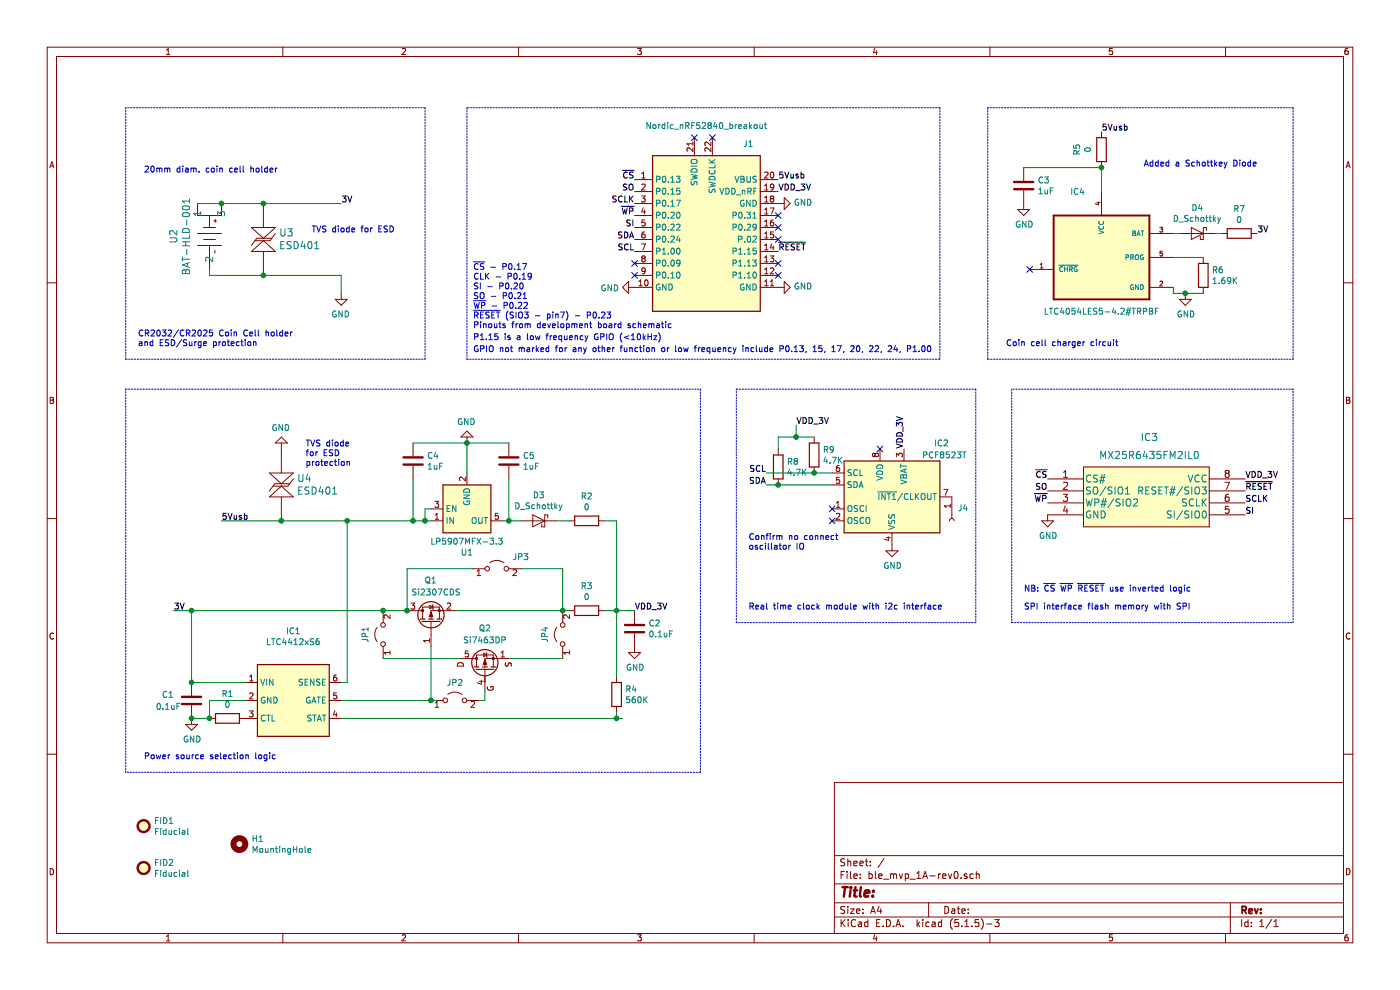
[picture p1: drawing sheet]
EESchema Schematic File Version 4
EELAYER 30 0
EELAYER END
$Descr A4 11693 8268
encoding utf-8
Sheet 1 1
Title ""
Date ""
Rev ""
Comp ""
Comment1 ""
Comment2 ""
Comment3 ""
Comment4 ""
$EndDescr
$Comp
L BAT-HLD-001:BAT-HLD-001 U2
U 1 1
P 1650 1700
F 0 "U2" H 1925 1903 60  0000 C CNN
F 1 "BAT-HLD-001" H 1925 1797 60  0000 C CNN
F 2 "0my_footprints:BAT-HLD-001" H 1934 1358 60  0001 C CNN
F 3 "https://linxtechnologies.com/wp/wp-content/uploads/catalog-battery-holders.pdf" H 1650 1700 60  0001 C CNN
F 4 "Linx Technologies Inc." H 0   0   50  0001 C CNN "MFR"
F 5 "BAT-HLD-001" H 0   0   50  0001 C CNN "MPN"
F 6 "BAT-HLD-001-ND" H 0   0   50  0001 C CNN "DPN"
F 7 "-" H 0   0   50  0001 C CNN "LCSCPN"
F 8 "-" H 0   0   50  0001 C CNN "SPR"
F 9 "-" H 0   0   50  0001 C CNN "SPN"
F 10 "-" H 0   0   50  0001 C CNN "SIM"
	1    1650 1700
	0    -1   1    0   
$EndComp
$Comp
L power:GND #PWR01
U 1 1
P 2850 2450
F 0 "#PWR01" H 2850 2200 50  0001 C CNN
F 1 "GND" H 2855 2277 50  0000 C CNN
F 2 "" H 2850 2450 50  0001 C CNN
F 3 "" H 2850 2450 50  0001 C CNN
	1    2850 2450
	-1   0    0    -1  
$EndComp
$Comp
L LTC4054LES5-4.2_TRPBF:LTC4054LES5-4.2#TRPBF IC4
U 1 1
P 9200 2100
F 0 "IC4" H 9000 2600 50  0000 C CNN
F 1 "LTC4054LES5-4.2#TRPBF" H 9200 1600 50  0000 C CNN
F 2 "0my_footprints:LTC4054LES5-4.2_TRPBF" H 9200 2100 50  0001 L BNN
F 3 "http://www.linear.com/docs/2068" H 9200 2100 50  0001 L BNN
F 4 "Linear Technology" H 9200 2100 50  0001 L BNN "Field4"
F 5 "Linear Technology/Analog Devices" H -200 -100 50  0001 C CNN "MFR"
F 6 "LTC4054LES5-4.2#TRPBF" H -200 -100 50  0001 C CNN "MPN"
F 7 "LTC4054LES5-4.2#TRPBFCT-ND" H -200 -100 50  0001 C CNN "DPN"
F 8 "-" H -200 -100 50  0001 C CNN "LCSCPN"
F 9 "-" H -200 -100 50  0001 C CNN "SPR"
F 10 "-" H -200 -100 50  0001 C CNN "SPN"
F 11 "-" H -200 -100 50  0001 C CNN "SIM"
	1    9200 2100
	1    0    0    -1  
$EndComp
$Comp
L Mechanical:Fiducial FID1
U 1 1
P 1200 6900
F 0 "FID1" H 1285 6946 50  0000 L CNN
F 1 "Fiducial" H 1285 6855 50  0000 L CNN
F 2 "Fiducial:Fiducial_0.5mm_Mask1mm" H 1200 6900 50  0001 C CNN
F 3 "~" H 1200 6900 50  0001 C CNN
F 4 "-" H 0   -100 50  0001 C CNN "MFR"
F 5 "-" H 0   -100 50  0001 C CNN "MPN"
F 6 "-" H 0   -100 50  0001 C CNN "DPN"
F 7 "-" H 0   -100 50  0001 C CNN "LCSCPN"
F 8 "-" H 0   -100 50  0001 C CNN "SPR"
F 9 "-" H 0   -100 50  0001 C CNN "SPN"
F 10 "-" H 0   -100 50  0001 C CNN "SIM"
	1    1200 6900
	1    0    0    -1  
$EndComp
$Comp
L Mechanical:Fiducial FID2
U 1 1
P 1200 7250
F 0 "FID2" H 1285 7296 50  0000 L CNN
F 1 "Fiducial" H 1285 7205 50  0000 L CNN
F 2 "Fiducial:Fiducial_0.5mm_Mask1mm" H 1200 7250 50  0001 C CNN
F 3 "~" H 1200 7250 50  0001 C CNN
F 4 "-" H 0   0   50  0001 C CNN "MFR"
F 5 "-" H 0   0   50  0001 C CNN "MPN"
F 6 "-" H 0   0   50  0001 C CNN "DPN"
F 7 "-" H 0   0   50  0001 C CNN "LCSCPN"
F 8 "-" H 0   0   50  0001 C CNN "SPR"
F 9 "-" H 0   0   50  0001 C CNN "SPN"
F 10 "-" H 0   0   50  0001 C CNN "SIM"
	1    1200 7250
	1    0    0    -1  
$EndComp
$Comp
L Device:C C3
U 1 1
P 8550 1550
F 0 "C3" H 8665 1596 50  0000 L CNN
F 1 "1uF" H 8665 1505 50  0000 L CNN
F 2 "Capacitor_SMD:C_0603_1608Metric_Pad1.05x0.95mm_HandSolder" H 8588 1400 50  0001 C CNN
F 3 "http://www.samsungsem.com/kr/support/product-search/mlcc/CL10A105KO5LNNC.jsp" H 8550 1550 50  0001 C CNN
F 4 "Samsung" H -200 -100 50  0001 C CNN "MFR"
F 5 "CL10A105KO5LNNC" H -200 -100 50  0001 C CNN "MPN"
F 6 "1276-1862-1-ND" H -200 -100 50  0001 C CNN "DPN"
F 7 "-" H -200 -100 50  0001 C CNN "LCSCPN"
F 8 "-" H -200 -100 50  0001 C CNN "SPR"
F 9 "-" H -200 -100 50  0001 C CNN "SPN"
F 10 "-" H -200 -100 50  0001 C CNN "SIM"
	1    8550 1550
	1    0    0    -1  
$EndComp
$Comp
L power:GND #PWR05
U 1 1
P 8550 1700
F 0 "#PWR05" H 8550 1450 50  0001 C CNN
F 1 "GND" H 8555 1527 50  0000 C CNN
F 2 "" H 8550 1700 50  0001 C CNN
F 3 "" H 8550 1700 50  0001 C CNN
	1    8550 1700
	1    0    0    -1  
$EndComp
$Comp
L Device:R R6
U 1 1
P 10050 2300
F 0 "R6" H 10120 2346 50  0000 L CNN
F 1 "1.69K" H 10120 2255 50  0000 L CNN
F 2 "Resistor_SMD:R_0603_1608Metric_Pad1.05x0.95mm_HandSolder" V 9980 2300 50  0001 C CNN
F 3 "~" H 10050 2300 50  0001 C CNN
F 4 "Yageo" H -200 -100 50  0001 C CNN "MFR"
F 5 "RC0201FR-071K69L" H -200 -100 50  0001 C CNN "MPN"
F 6 "YAG2487CT-ND" H -200 -100 50  0001 C CNN "DPN"
F 7 "-" H -200 -100 50  0001 C CNN "LCSCPN"
F 8 "-" H -200 -100 50  0001 C CNN "SPR"
F 9 "-" H -200 -100 50  0001 C CNN "SPN"
F 10 "-" H -200 -100 50  0001 C CNN "SIM"
	1    10050 2300
	1    0    0    -1  
$EndComp
$Comp
L Device:R R7
U 1 1
P 10350 1950
F 0 "R7" V 10143 1950 50  0000 C CNN
F 1 "0" V 10234 1950 50  0000 C CNN
F 2 "Resistor_SMD:R_0603_1608Metric_Pad1.05x0.95mm_HandSolder" V 10280 1950 50  0001 C CNN
F 3 "https://www.yageo.com/upload/media/product/productsearch/datasheet/rchip/PYu-RC_Group_51_RoHS_L_10.pdf" H 10350 1950 50  0001 C CNN
F 4 "RC0603JR-070RL" V 10350 1950 50  0001 C CNN "MPN"
F 5 "Yageo" V 10350 1950 50  0001 C CNN "MFR"
F 6 "311-0.0GRCT-ND" V 10350 1950 50  0001 C CNN "DPN"
F 7 "-" H -50 -100 50  0001 C CNN "LCSCPN"
F 8 "-" H -50 -100 50  0001 C CNN "SPR"
F 9 "-" H -50 -100 50  0001 C CNN "SPN"
F 10 "-" H -50 -100 50  0001 C CNN "SIM"
	1    10350 1950
	0    1    1    0   
$EndComp
$Comp
L Device:R R5
U 1 1
P 9200 1250
F 0 "R5" V 8993 1250 50  0000 C CNN
F 1 "0" V 9084 1250 50  0000 C CNN
F 2 "Resistor_SMD:R_0603_1608Metric_Pad1.05x0.95mm_HandSolder" V 9130 1250 50  0001 C CNN
F 3 "https://www.yageo.com/upload/media/product/productsearch/datasheet/rchip/PYu-RC_Group_51_RoHS_L_10.pdf" H 9200 1250 50  0001 C CNN
F 4 "RC0603JR-070RL" V 9200 1250 50  0001 C CNN "MPN"
F 5 "Yageo" V 9200 1250 50  0001 C CNN "MFR"
F 6 "311-0.0GRCT-ND" V 9200 1250 50  0001 C CNN "DPN"
F 7 "-" H -200 -100 50  0001 C CNN "LCSCPN"
F 8 "-" H -200 -100 50  0001 C CNN "SPR"
F 9 "-" H -200 -100 50  0001 C CNN "SPN"
F 10 "-" H -200 -100 50  0001 C CNN "SIM"
	1    9200 1250
	1    0    0    -1  
$EndComp
$Comp
L power:GND #PWR06
U 1 1
P 9900 2450
F 0 "#PWR06" H 9900 2200 50  0001 C CNN
F 1 "GND" H 9905 2277 50  0000 C CNN
F 2 "" H 9900 2450 50  0001 C CNN
F 3 "" H 9900 2450 50  0001 C CNN
	1    9900 2450
	1    0    0    -1  
$EndComp
$Comp
L power:GND #PWR09
U 1 1
P 6500 1700
F 0 "#PWR09" H 6500 1450 50  0001 C CNN
F 1 "GND" V 6505 1572 50  0000 R CNN
F 2 "" H 6500 1700 50  0001 C CNN
F 3 "" H 6500 1700 50  0001 C CNN
	1    6500 1700
	0    -1   -1   0   
$EndComp
$Comp
L power:GND #PWR010
U 1 1
P 6500 2400
F 0 "#PWR010" H 6500 2150 50  0001 C CNN
F 1 "GND" V 6505 2272 50  0000 R CNN
F 2 "" H 6500 2400 50  0001 C CNN
F 3 "" H 6500 2400 50  0001 C CNN
	1    6500 2400
	0    -1   -1   0   
$EndComp
$Comp
L power:GND #PWR08
U 1 1
P 5300 2400
F 0 "#PWR08" H 5300 2150 50  0001 C CNN
F 1 "GND" V 5305 2272 50  0000 R CNN
F 2 "" H 5300 2400 50  0001 C CNN
F 3 "" H 5300 2400 50  0001 C CNN
	1    5300 2400
	0    1    1    0   
$EndComp
$Comp
L power:GND #PWR011
U 1 1
P 8750 4300
F 0 "#PWR011" H 8750 4050 50  0001 C CNN
F 1 "GND" H 8755 4127 50  0000 C CNN
F 2 "" H 8750 4300 50  0001 C CNN
F 3 "" H 8750 4300 50  0001 C CNN
	1    8750 4300
	1    0    0    -1  
$EndComp
$Comp
L Timer_RTC:PCF8523T IC2
U 1 1
P 7450 4150
F 0 "IC2" H 7800 4600 50  0000 L CNN
F 1 "PCF8523T" H 7700 4500 50  0000 L CNN
F 2 "Package_SO:SOIC-8_3.9x4.9mm_P1.27mm" H 8250 3800 50  0001 C CNN
F 3 "https://www.nxp.com/docs/en/data-sheet/PCF8523.pdf" H 7450 4150 50  0001 C CNN
F 4 "NXP USA Inc." H 300 50  50  0001 C CNN "MFR"
F 5 "PCF8523T/1,118" H 300 50  50  0001 C CNN "MPN"
F 6 "568-5306-1-ND" H 300 50  50  0001 C CNN "DPN"
F 7 "-" H 300 50  50  0001 C CNN "LCSCPN"
F 8 "-" H 300 50  50  0001 C CNN "SPR"
F 9 "-" H 300 50  50  0001 C CNN "SPN"
F 10 "-" H 300 50  50  0001 C CNN "SIM"
	1    7450 4150
	1    0    0    -1  
$EndComp
$Comp
L CR2025_Nordic-rescue:MX25R6435FM2IL0-mx25R6435FM2IL IC3
U 1 1
P 8750 4000
F 0 "IC3" H 9600 4350 60  0000 C CNN
F 1 "MX25R6435FM2IL0" H 9600 4200 60  0000 C CNN
F 2 "0my_footprints:MX25R6435FM2IL0" H 10050 4240 60  0001 C CNN
F 3 "http://www.macronix.com/Lists/Datasheet/Attachments/7428/MX25R6435F,%20Wide%20Range,%2064Mb,%20v1.4.pdf" H 8750 4000 60  0001 C CNN
F 4 "Macronix" H 0   0   50  0001 C CNN "MFR"
F 5 "MX25R6435FM2IL0" H 0   0   50  0001 C CNN "MPN"
F 6 "1092-1200-ND" H 0   0   50  0001 C CNN "DPN"
F 7 "-" H 0   0   50  0001 C CNN "LCSCPN"
F 8 "-" H 0   0   50  0001 C CNN "SPR"
F 9 "-" H 0   0   50  0001 C CNN "SPN"
F 10 "-" H 0   0   50  0001 C CNN "SIM"
	1    8750 4000
	1    0    0    -1  
$EndComp
$Comp
L power:GND #PWR0101
U 1 1
P 7450 4550
F 0 "#PWR0101" H 7450 4300 50  0001 C CNN
F 1 "GND" H 7455 4377 50  0000 C CNN
F 2 "" H 7450 4550 50  0001 C CNN
F 3 "" H 7450 4550 50  0001 C CNN
	1    7450 4550
	1    0    0    -1  
$EndComp
$Comp
L Device:R R9
U 1 1
P 6800 3800
F 0 "R9" H 6870 3846 50  0000 L CNN
F 1 "4.7K" H 6870 3755 50  0000 L CNN
F 2 "Resistor_SMD:R_0603_1608Metric_Pad1.05x0.95mm_HandSolder" V 6730 3800 50  0001 C CNN
F 3 "https://www.yageo.com/upload/media/product/productsearch/datasheet/rchip/PYu-RC_Group_51_RoHS_L_10.pdf" H 6800 3800 50  0001 C CNN
F 4 "Yageo" H 350 50  50  0001 C CNN "MFR"
F 5 "RC0603FR-074K7L" H 350 50  50  0001 C CNN "MPN"
F 6 "311-4.70KHRCT-ND" H 350 50  50  0001 C CNN "DPN"
F 7 "-" H 350 50  50  0001 C CNN "LCSCPN"
F 8 "-" H 350 50  50  0001 C CNN "SPR"
F 9 "-" H 350 50  50  0001 C CNN "SPN"
F 10 "-" H 350 50  50  0001 C CNN "SIM"
	1    6800 3800
	1    0    0    -1  
$EndComp
$Comp
L Device:R R8
U 1 1
P 6500 3900
F 0 "R8" H 6570 3946 50  0000 L CNN
F 1 "4.7K" H 6570 3855 50  0000 L CNN
F 2 "Resistor_SMD:R_0603_1608Metric_Pad1.05x0.95mm_HandSolder" V 6430 3900 50  0001 C CNN
F 3 "https://www.yageo.com/upload/media/product/productsearch/datasheet/rchip/PYu-RC_Group_51_RoHS_L_10.pdf" H 6500 3900 50  0001 C CNN
F 4 "Yageo" H 50  150 50  0001 C CNN "MFR"
F 5 "RC0603FR-074K7L" H 50  150 50  0001 C CNN "MPN"
F 6 "311-4.70KHRCT-ND" H 50  150 50  0001 C CNN "DPN"
F 7 "-" H 50  150 50  0001 C CNN "LCSCPN"
F 8 "-" H 50  150 50  0001 C CNN "SPR"
F 9 "-" H 50  150 50  0001 C CNN "SPN"
F 10 "-" H 50  150 50  0001 C CNN "SIM"
	1    6500 3900
	1    0    0    -1  
$EndComp
$Comp
L Mechanical:MountingHole H1
U 1 1
P 2000 7050
F 0 "H1" H 2100 7096 50  0000 L CNN
F 1 "MountingHole" H 2100 7005 50  0000 L CNN
F 2 "MountingHole:MountingHole_2.2mm_M2_Pad" H 2000 7050 50  0001 C CNN
F 3 "~" H 2000 7050 50  0001 C CNN
F 4 "-" H 0   0   50  0001 C CNN "MFR"
F 5 "-" H 0   0   50  0001 C CNN "MPN"
F 6 "-" H 0   0   50  0001 C CNN "DPN"
F 7 "-" H 0   0   50  0001 C CNN "LCSCPN"
F 8 "-" H 0   0   50  0001 C CNN "SPR"
F 9 "-" H 0   0   50  0001 C CNN "SPN"
F 10 "-" H 0   0   50  0001 C CNN "SIM"
	1    2000 7050
	1    0    0    -1  
$EndComp
$Comp
L CR2025_Nordic-rescue:LTC4412xS6-ltc4412xs6 IC1
U 1 1
P 2450 5850
F 0 "IC1" H 2450 6431 50  0000 C CNN
F 1 "LTC4412xS6" H 2450 6340 50  0000 C CNN
F 2 "Package_TO_SOT_SMD:TSOT-23-6" H 3100 5500 50  0001 C CNN
F 3 "https://www.analog.com/media/en/technical-documentation/data-sheets/4412fb.pdf" H 4550 5650 50  0001 C CNN
F 4 "Linear Technology/Analog Devices" H -2950 3350 50  0001 C CNN "MFR"
F 5 "LTC4412ES6#TRPBF" H -2950 3350 50  0001 C CNN "MPN"
F 6 "LTC4412ES6#TRPBFCT-ND" H -2950 3350 50  0001 C CNN "DPN"
F 7 "-" H -2950 3350 50  0001 C CNN "LCSCPN"
F 8 "-" H -2950 3350 50  0001 C CNN "SPR"
F 9 "-" H -2950 3350 50  0001 C CNN "SPN"
F 10 "-" H -2950 3350 50  0001 C CNN "SIM"
	1    2450 5850
	1    0    0    -1  
$EndComp
$Comp
L Device:C C1
U 1 1
P 1600 5850
F 0 "C1" H 1350 5900 50  0000 L CNN
F 1 "0.1uF" H 1300 5800 50  0000 L CNN
F 2 "Capacitor_SMD:C_0603_1608Metric_Pad1.05x0.95mm_HandSolder" H 1638 5700 50  0001 C CNN
F 3 "~" H 1600 5850 50  0001 C CNN
F 4 "Yageo" H -3000 3350 50  0001 C CNN "MFR"
F 5 "CC0603KRX7R9BB104" H -3000 3350 50  0001 C CNN "MPN"
F 6 "311-1344-2-ND" H -3000 3350 50  0001 C CNN "DPN"
F 7 "-" H -3000 3350 50  0001 C CNN "LCSCPN"
F 8 "-" H -3000 3350 50  0001 C CNN "SPR"
F 9 "-" H -3000 3350 50  0001 C CNN "SPN"
F 10 "-" H -3000 3350 50  0001 C CNN "SIM"
	1    1600 5850
	1    0    0    -1  
$EndComp
$Comp
L power:GND #PWR03
U 1 1
P 1600 6000
F 0 "#PWR03" H 1600 5750 50  0001 C CNN
F 1 "GND" H 1605 5827 50  0000 C CNN
F 2 "" H 1600 6000 50  0001 C CNN
F 3 "" H 1600 6000 50  0001 C CNN
	1    1600 6000
	1    0    0    -1  
$EndComp
$Comp
L Device:R R1
U 1 1
P 1900 6000
F 0 "R1" V 1693 6000 50  0000 C CNN
F 1 "0" V 1784 6000 50  0000 C CNN
F 2 "Resistor_SMD:R_0603_1608Metric_Pad1.05x0.95mm_HandSolder" V 1830 6000 50  0001 C CNN
F 3 "https://www.yageo.com/upload/media/product/productsearch/datasheet/rchip/PYu-RC_Group_51_RoHS_L_10.pdf" H 1900 6000 50  0001 C CNN
F 4 "RC0603JR-070RL" V 1900 6000 50  0001 C CNN "MPN"
F 5 "Yageo" V 1900 6000 50  0001 C CNN "MFR"
F 6 "311-0.0GRCT-ND" V 1900 6000 50  0001 C CNN "DPN"
F 7 "-" H -2900 3350 50  0001 C CNN "LCSCPN"
F 8 "-" H -2900 3350 50  0001 C CNN "SPR"
F 9 "-" H -2900 3350 50  0001 C CNN "SPN"
F 10 "-" H -2900 3350 50  0001 C CNN "SIM"
	1    1900 6000
	0    1    1    0   
$EndComp
$Comp
L Device:C C2
U 1 1
P 5300 5250
F 0 "C2" H 5415 5296 50  0000 L CNN
F 1 "0.1uF" H 5415 5205 50  0000 L CNN
F 2 "Capacitor_SMD:C_0603_1608Metric_Pad1.05x0.95mm_HandSolder" H 5338 5100 50  0001 C CNN
F 3 "~" H 5300 5250 50  0001 C CNN
F 4 "Yageo" H -1700 3350 50  0001 C CNN "MFR"
F 5 "CC0603KRX7R9BB104" H -1700 3350 50  0001 C CNN "MPN"
F 6 "311-1344-2-ND" H -1700 3350 50  0001 C CNN "DPN"
F 7 "-" H -1700 3350 50  0001 C CNN "LCSCPN"
F 8 "-" H -1700 3350 50  0001 C CNN "SPR"
F 9 "-" H -1700 3350 50  0001 C CNN "SPN"
F 10 "-" H -1700 3350 50  0001 C CNN "SIM"
	1    5300 5250
	1    0    0    -1  
$EndComp
$Comp
L power:GND #PWR04
U 1 1
P 5300 5400
F 0 "#PWR04" H 5300 5150 50  0001 C CNN
F 1 "GND" H 5305 5227 50  0000 C CNN
F 2 "" H 5300 5400 50  0001 C CNN
F 3 "" H 5300 5400 50  0001 C CNN
	1    5300 5400
	1    0    0    -1  
$EndComp
$Comp
L Device:R R4
U 1 1
P 5150 5800
F 0 "R4" H 5220 5846 50  0000 L CNN
F 1 "560K" H 5220 5755 50  0000 L CNN
F 2 "Resistor_SMD:R_0603_1608Metric_Pad1.05x0.95mm_HandSolder" V 5080 5800 50  0001 C CNN
F 3 "~" H 5150 5800 50  0001 C CNN
F 4 "Yageo" H -1700 3350 50  0001 C CNN "MFR"
F 5 "RC0201FR-07560KL" H -1700 3350 50  0001 C CNN "MPN"
F 6 "RC0201FR-071K69L" H -1700 3350 50  0001 C CNN "DPN"
F 7 "-" H -1700 3350 50  0001 C CNN "LCSCPN"
F 8 "-" H -1700 3350 50  0001 C CNN "SPR"
F 9 "-" H -1700 3350 50  0001 C CNN "SPN"
F 10 "-" H -1700 3350 50  0001 C CNN "SIM"
	1    5150 5800
	1    0    0    -1  
$EndComp
$Comp
L Device:R R3
U 1 1
P 4900 5100
F 0 "R3" V 4693 5100 50  0000 C CNN
F 1 "0" V 4784 5100 50  0000 C CNN
F 2 "Resistor_SMD:R_0603_1608Metric_Pad1.05x0.95mm_HandSolder" V 4830 5100 50  0001 C CNN
F 3 "https://www.yageo.com/upload/media/product/productsearch/datasheet/rchip/PYu-RC_Group_51_RoHS_L_10.pdf" H 4900 5100 50  0001 C CNN
F 4 "RC0603JR-070RL" V 4900 5100 50  0001 C CNN "MPN"
F 5 "Yageo" V 4900 5100 50  0001 C CNN "MFR"
F 6 "311-0.0GRCT-ND" V 4900 5100 50  0001 C CNN "DPN"
F 7 "-" H -1700 3350 50  0001 C CNN "LCSCPN"
F 8 "-" H -1700 3350 50  0001 C CNN "SPR"
F 9 "-" H -1700 3350 50  0001 C CNN "SPN"
F 10 "-" H -1700 3350 50  0001 C CNN "SIM"
	1    4900 5100
	0    1    1    0   
$EndComp
$Comp
L Device:D_Schottky D3
U 1 1
P 4500 4350
F 0 "D3" H 4500 4566 50  0000 C CNN
F 1 "D_Schottky" H 4500 4475 50  0000 C CNN
F 2 "Diode_SMD:D_SOD-123F" H 4500 4350 50  0001 C CNN
F 3 "https://www.mccsemi.com/pdf/Products/SL14PL-SL110PL(SOD-123FL)-B.pdf" H 4500 4350 50  0001 C CNN
F 4 "SL14PL-TP" H 4500 4350 50  0001 C CNN "MPN"
F 5 "Micro Commercial Co" H 4500 4350 50  0001 C CNN "MFR"
F 6 "SL14PL-TPMSCT-ND" H -1650 3100 50  0001 C CNN "DPN"
F 7 "-" H -1650 3100 50  0001 C CNN "LCSCPN"
F 8 "-" H -1650 3100 50  0001 C CNN "SPR"
F 9 "-" H -1650 3100 50  0001 C CNN "SPN"
F 10 "-" H -1650 3100 50  0001 C CNN "SIM"
	1    4500 4350
	-1   0    0    -1  
$EndComp
$Comp
L Device:R R2
U 1 1
P 4900 4350
F 0 "R2" V 4693 4350 50  0000 C CNN
F 1 "0" V 4784 4350 50  0000 C CNN
F 2 "Resistor_SMD:R_0603_1608Metric_Pad1.05x0.95mm_HandSolder" V 4830 4350 50  0001 C CNN
F 3 "https://www.yageo.com/upload/media/product/productsearch/datasheet/rchip/PYu-RC_Group_51_RoHS_L_10.pdf" H 4900 4350 50  0001 C CNN
F 4 "RC0603JR-070RL" V 4900 4350 50  0001 C CNN "MPN"
F 5 "Yageo" V 4900 4350 50  0001 C CNN "MFR"
F 6 "311-0.0GRCT-ND" V 4900 4350 50  0001 C CNN "DPN"
F 7 "-" H -1700 3100 50  0001 C CNN "LCSCPN"
F 8 "-" H -1700 3100 50  0001 C CNN "SPR"
F 9 "-" H -1700 3100 50  0001 C CNN "SPN"
F 10 "-" H -1700 3100 50  0001 C CNN "SIM"
	1    4900 4350
	0    1    1    0   
$EndComp
$Comp
L Regulator_Linear:LP5907MFX-3.3 U1
U 1 1
P 3900 4250
F 0 "U1" H 3900 4617 50  0000 C CNN
F 1 "LP5907MFX-3.3" H 3900 4526 50  0000 C CNN
F 2 "Package_TO_SOT_SMD:SOT-23-5" H 3900 4600 50  0001 C CNN
F 3 "http://www.ti.com/lit/ds/symlink/lp5907.pdf" H 3900 4750 50  0001 C CNN
F 4 "Texas Instruments" H 50  -100 50  0001 C CNN "MFR"
F 5 "LP5907MFX-3.3" H 50  -100 50  0001 C CNN "MPN"
F 6 "296-38557-1-ND" H 50  -100 50  0001 C CNN "DPN"
F 7 "-" H 50  -100 50  0001 C CNN "LCSCPN"
F 8 "LCSC" H 50  -100 50  0001 C CNN "SPR"
F 9 "C143028" H 50  -100 50  0001 C CNN "SPN"
F 10 "-" H 50  -100 50  0001 C CNN "SIM"
	1    3900 4250
	1    0    0    1   
$EndComp
$Comp
L power:GND #PWR07
U 1 1
P 3900 3700
F 0 "#PWR07" H 3900 3450 50  0001 C CNN
F 1 "GND" H 3905 3527 50  0000 C CNN
F 2 "" H 3900 3700 50  0001 C CNN
F 3 "" H 3900 3700 50  0001 C CNN
	1    3900 3700
	-1   0    0    1   
$EndComp
$Comp
L Device:C C4
U 1 1
P 3450 3850
F 0 "C4" H 3565 3896 50  0000 L CNN
F 1 "1uF" H 3565 3805 50  0000 L CNN
F 2 "Capacitor_SMD:C_0603_1608Metric_Pad1.05x0.95mm_HandSolder" H 3488 3700 50  0001 C CNN
F 3 "http://www.samsungsem.com/kr/support/product-search/mlcc/CL10A105KO5LNNC.jsp" H 3450 3850 50  0001 C CNN
F 4 "Samsung" H -5300 2200 50  0001 C CNN "MFR"
F 5 "CL10A105KO5LNNC" H -5300 2200 50  0001 C CNN "MPN"
F 6 "1276-1862-1-ND" H -5300 2200 50  0001 C CNN "DPN"
F 7 "-" H -5300 2200 50  0001 C CNN "LCSCPN"
F 8 "-" H -5300 2200 50  0001 C CNN "SPR"
F 9 "-" H -5300 2200 50  0001 C CNN "SPN"
F 10 "-" H -5300 2200 50  0001 C CNN "SIM"
	1    3450 3850
	1    0    0    -1  
$EndComp
$Comp
L Device:C C5
U 1 1
P 4250 3850
F 0 "C5" H 4365 3896 50  0000 L CNN
F 1 "1uF" H 4365 3805 50  0000 L CNN
F 2 "Capacitor_SMD:C_0603_1608Metric_Pad1.05x0.95mm_HandSolder" H 4288 3700 50  0001 C CNN
F 3 "http://www.samsungsem.com/kr/support/product-search/mlcc/CL10A105KO5LNNC.jsp" H 4250 3850 50  0001 C CNN
F 4 "Samsung" H -4500 2200 50  0001 C CNN "MFR"
F 5 "CL10A105KO5LNNC" H -4500 2200 50  0001 C CNN "MPN"
F 6 "1276-1862-1-ND" H -4500 2200 50  0001 C CNN "DPN"
F 7 "-" H -4500 2200 50  0001 C CNN "LCSCPN"
F 8 "-" H -4500 2200 50  0001 C CNN "SPR"
F 9 "-" H -4500 2200 50  0001 C CNN "SPN"
F 10 "-" H -4500 2200 50  0001 C CNN "SIM"
	1    4250 3850
	1    0    0    -1  
$EndComp
$Comp
L CR2025_Nordic-rescue:Nordic_nRF52840_breakout-nordic_nrf52840_breakout J1
U 1 1
P 5900 1950
F 0 "J1" H 6250 2700 50  0000 C CNN
F 1 "Nordic_nRF52840_breakout" H 5900 2850 50  0000 C CNN
F 2 "0my_footprints:Nordic_nRF52840_FeatherHeader" H 5900 2700 50  0001 C CNN
F 3 "https://infocenter.nordicsemi.com/index.jsp?topic=%2Fps_nrf52840%2Fpin.html&cp=3_0_0_6_0_0&anchor=aqfn73" H 6200 2650 50  0001 C CNN
F 4 "Nordic Semiconductor ASA" H 0   0   50  0001 C CNN "MFR"
F 5 "NRF52840-DONGLE" H 0   0   50  0001 C CNN "MPN"
F 6 "1490-1073-ND" H 0   0   50  0001 C CNN "DPN"
F 7 "-" H 0   0   50  0001 C CNN "LCSCPN"
F 8 "-" H 0   0   50  0001 C CNN "SPR"
F 9 "-" H 0   0   50  0001 C CNN "SPN"
F 10 "-" H 0   0   50  0001 C CNN "SIM"
	1    5900 1950
	1    0    0    -1  
$EndComp
$Comp
L Device:D_Schottky D4
U 1 1
P 10000 1950
F 0 "D4" H 10000 2166 50  0000 C CNN
F 1 "D_Schottky" H 10000 2075 50  0000 C CNN
F 2 "Diode_SMD:D_SOD-123F" H 10000 1950 50  0001 C CNN
F 3 "https://www.mccsemi.com/pdf/Products/SL14PL-SL110PL(SOD-123FL)-B.pdf" H 10000 1950 50  0001 C CNN
F 4 "SL14PL-TP" H 10000 1950 50  0001 C CNN "MPN"
F 5 "Micro Commercial Co" H 10000 1950 50  0001 C CNN "MFR"
F 6 "SL14PL-TPMSCT-ND" H 3850 700 50  0001 C CNN "DPN"
F 7 "-" H 3850 700 50  0001 C CNN "LCSCPN"
F 8 "-" H 3850 700 50  0001 C CNN "SPR"
F 9 "-" H 3850 700 50  0001 C CNN "SPN"
F 10 "-" H 3850 700 50  0001 C CNN "SIM"
	1    10000 1950
	-1   0    0    -1  
$EndComp
$Comp
L Jumper:Jumper_2_Open JP3
U 1 1
P 4150 4750
F 0 "JP3" H 4350 4850 50  0000 C CNN
F 1 "Jumper_2_Open" H 4150 4894 50  0001 C CNN
F 2 "Jumper:SolderJumper-2_P1.3mm_Open_RoundedPad1.0x1.5mm" H 4150 4750 50  0001 C CNN
F 3 "~" H 4150 4750 50  0001 C CNN
F 4 "-" H -2550 2650 50  0001 C CNN "MFR"
F 5 "-" H -2550 2650 50  0001 C CNN "MPN"
F 6 "-" H -2550 2650 50  0001 C CNN "DPN"
F 7 "-" H -2550 2650 50  0001 C CNN "LCSCPN"
F 8 "-" H -2550 2650 50  0001 C CNN "SPR"
F 9 "-" H -2550 2650 50  0001 C CNN "SPN"
F 10 "-" H -2550 2650 50  0001 C CNN "SIM"
	1    4150 4750
	1    0    0    -1  
$EndComp
$Comp
L Connector:Conn_01x01_Female J4
U 1 1
P 7950 4350
F 0 "J4" V 7842 4398 50  0000 L CNN
F 1 "Conn_01x01_Female" H 7978 4285 50  0001 L CNN
F 2 "Connector_PinHeader_2.54mm:PinHeader_1x01_P2.54mm_Vertical" H 7950 4350 50  0001 C CNN
F 3 "~" H 7950 4350 50  0001 C CNN
F 4 "-" H 0   0   50  0001 C CNN "MFR"
F 5 "-" H 0   0   50  0001 C CNN "MPN"
F 6 "-" H 0   0   50  0001 C CNN "DPN"
F 7 "-" H 0   0   50  0001 C CNN "LCSCPN"
F 8 "-" H 0   0   50  0001 C CNN "SPR"
F 9 "-" H 0   0   50  0001 C CNN "SPN"
F 10 "-" H 0   0   50  0001 C CNN "SIM"
	1    7950 4350
	0    1    1    0   
$EndComp
$Comp
L Si7463DP:Si7463DP Q2
U 1 1
P 4050 5650
F 0 "Q2" V 4450 5650 50  0000 C CNN
F 1 "Si7463DP" V 4350 5650 50  0000 C CNN
F 2 "Package_SO:PowerPAK_SO-8_Single" H 4300 5575 50  0001 L CIN
F 3 "http://www.vishay.com/docs/72440/si7463dp.pdf" H 4050 5650 50  0001 L CNN
F 4 "Vishay Siliconix" H 0   0   50  0001 C CNN "MFR"
F 5 "SI7463DP-T1-GE3" H 0   0   50  0001 C CNN "MPN"
F 6 "SI7463DP-T1-GE3" H 0   0   50  0001 C CNN "DPN"
F 7 "-" H 0   0   50  0001 C CNN "LCSCPN"
F 8 "-" H 0   0   50  0001 C CNN "SPR"
F 9 "-" H 0   0   50  0001 C CNN "SPN"
F 10 "-" H 0   0   50  0001 C CNN "SIM"
	1    4050 5650
	0    1    -1   0   
$EndComp
$Comp
L si2307cds:Si2307CDS Q1
U 1 1
P 3600 5200
F 0 "Q1" V 3950 5150 50  0000 L CNN
F 1 "Si2307CDS" V 3850 4950 50  0000 L CNN
F 2 "Package_TO_SOT_SMD:SOT-23" H 3800 5125 50  0001 L CIN
F 3 "http://www.vishay.com/docs/68768/si2307cds.pdf" H 3600 5200 50  0001 L CNN
F 4 "Vishay Siliconix" H -2550 3350 50  0001 C CNN "MFR"
F 5 "SI2307CDS-T1-GE3" H -2550 3350 50  0001 C CNN "MPN"
F 6 "SI2307CDS-T1-GE3CT-ND" H -2550 3350 50  0001 C CNN "DPN"
F 7 "-" H -2550 3350 50  0001 C CNN "LCSCPN"
F 8 "-" H -2550 3350 50  0001 C CNN "SPR"
F 9 "-" H -2550 3350 50  0001 C CNN "SPN"
F 10 "-" H -2550 3350 50  0001 C CNN "SIM"
	1    3600 5200
	0    -1   -1   0   
$EndComp
$Comp
L Jumper:Jumper_2_Open JP2
U 1 1
P 3800 5850
F 0 "JP2" H 3800 6000 50  0000 C CNN
F 1 "Jumper_2_Open" H 3800 5994 50  0001 C CNN
F 2 "Jumper:SolderJumper-2_P1.3mm_Open_RoundedPad1.0x1.5mm" H 3800 5850 50  0001 C CNN
F 3 "~" H 3800 5850 50  0001 C CNN
F 4 "-" H -2900 3750 50  0001 C CNN "MFR"
F 5 "-" H -2900 3750 50  0001 C CNN "MPN"
F 6 "-" H -2900 3750 50  0001 C CNN "DPN"
F 7 "-" H -2900 3750 50  0001 C CNN "LCSCPN"
F 8 "-" H -2900 3750 50  0001 C CNN "SPR"
F 9 "-" H -2900 3750 50  0001 C CNN "SPN"
F 10 "-" H -2900 3750 50  0001 C CNN "SIM"
	1    3800 5850
	1    0    0    -1  
$EndComp
$Comp
L Jumper:Jumper_2_Open JP1
U 1 1
P 3200 5300
F 0 "JP1" H 3200 5450 50  0000 C CNN
F 1 "Jumper_2_Open" H 3200 5444 50  0001 C CNN
F 2 "Jumper:SolderJumper-2_P1.3mm_Open_RoundedPad1.0x1.5mm" H 3200 5300 50  0001 C CNN
F 3 "~" H 3200 5300 50  0001 C CNN
F 4 "-" H -3500 3200 50  0001 C CNN "MFR"
F 5 "-" H -3500 3200 50  0001 C CNN "MPN"
F 6 "-" H -3500 3200 50  0001 C CNN "DPN"
F 7 "-" H -3500 3200 50  0001 C CNN "LCSCPN"
F 8 "-" H -3500 3200 50  0001 C CNN "SPR"
F 9 "-" H -3500 3200 50  0001 C CNN "SPN"
F 10 "-" H -3500 3200 50  0001 C CNN "SIM"
	1    3200 5300
	0    -1   -1   0   
$EndComp
$Comp
L Jumper:Jumper_2_Open JP4
U 1 1
P 4700 5300
F 0 "JP4" H 4700 5450 50  0000 C CNN
F 1 "Jumper_2_Open" H 4700 5444 50  0001 C CNN
F 2 "Jumper:SolderJumper-2_P1.3mm_Open_RoundedPad1.0x1.5mm" H 4700 5300 50  0001 C CNN
F 3 "~" H 4700 5300 50  0001 C CNN
F 4 "-" H -2000 3200 50  0001 C CNN "MFR"
F 5 "-" H -2000 3200 50  0001 C CNN "MPN"
F 6 "-" H -2000 3200 50  0001 C CNN "DPN"
F 7 "-" H -2000 3200 50  0001 C CNN "LCSCPN"
F 8 "-" H -2000 3200 50  0001 C CNN "SPR"
F 9 "-" H -2000 3200 50  0001 C CNN "SPN"
F 10 "-" H -2000 3200 50  0001 C CNN "SIM"
	1    4700 5300
	0    -1   -1   0   
$EndComp
$Comp
L power:GND #PWR02
U 1 1
P 2350 3750
F 0 "#PWR02" H 2350 3500 50  0001 C CNN
F 1 "GND" H 2355 3577 50  0000 C CNN
F 2 "" H 2350 3750 50  0001 C CNN
F 3 "" H 2350 3750 50  0001 C CNN
	1    2350 3750
	-1   0    0    1   
$EndComp
$Comp
L ESD401DPYR:ESD401DPYR U3
U 1 1
P 2200 2000
F 0 "U3" V 2253 1871 60  0000 R CNN
F 1 "ESD401" V 2147 1871 60  0000 R CNN
F 2 "0my_footprints:ESD401DPYR" H 2200 1940 60  0001 C CNN
F 3 "http://www.ti.com/general/docs/suppproductinfo.tsp?distId=10&gotoUrl=http%3A%2F%2Fwww.ti.com%2Flit%2Fgpn%2Fesd401" V 2094 1871 60  0001 R CNN
F 4 "Texas Instruments" H -150 0   50  0001 C CNN "MFR"
F 5 "ESD401DPYR" H -150 0   50  0001 C CNN "MPN"
F 6 "296-47160-1-ND" H -150 0   50  0001 C CNN "DPN"
F 7 "-" H -150 0   50  0001 C CNN "LCSCPN"
F 8 "-" H -150 0   50  0001 C CNN "SPR"
F 9 "-" H -150 0   50  0001 C CNN "SPN"
F 10 "-" H -150 0   50  0001 C CNN "SIM"
	1    2200 2000
	0    -1   -1   0   
$EndComp
Text Label 6500 1500 0    50   ~ 0
5Vusb
Text Notes 1200 1450 0    50   ~ 0
20mm diam. coin cell holder
Text Label 9200 1100 0    50   ~ 0
5Vusb
Text Label 10500 1950 0    50   ~ 0
3V
Text Notes 8400 2900 0    50   ~ 0
Coin cell charger circuit
Text Notes 1200 6350 0    50   ~ 0
Power source selection logic
Text Notes 1150 2900 0    50   ~ 0
CR2032/CR2025 Coin Cell holder \nand ESD/Surge protection
Text Label 2850 1700 0    50   ~ 0
3V
Text Notes 8550 5100 0    50   ~ 0
SPI interface flash memory with SPI
Text Label 6500 1600 0    50   ~ 0
VDD_3V
Text Label 10400 4000 0    50   ~ 0
VDD_3V
Text Label 7550 3750 1    50   ~ 0
VDD_3V
Text Notes 6250 5100 0    50   ~ 0
Real time clock module with i2c interface
Text Notes 3950 2950 0    50   ~ 0
GPIO not marked for any other function or low frequency include P0.13, 15, 17, 20, 22, 24, P1.00
Text Label 6400 3950 2    50   ~ 0
SCL
Text Label 6400 4050 2    50   ~ 0
SDA
Text Label 8750 4100 2    50   ~ 0
SO
Text Label 10400 4100 0    50   ~ 0
~RESET~
Text Label 8750 4000 2    50   ~ 0
~CS~
Text Label 5300 1600 2    50   ~ 0
SO
Text Label 5300 1500 2    50   ~ 0
~CS~
Text Label 5300 1900 2    50   ~ 0
SI
Text Label 5300 1700 2    50   ~ 0
SCLK
Text Label 5300 2100 2    50   ~ 0
SCL
Text Label 5300 2000 2    50   ~ 0
SDA
Text Notes 3950 2850 0    50   ~ 0
P1.15 is a low frequency GPIO (<10kHz)
Text Label 5300 1800 2    50   ~ 0
~WP~
Text Label 8750 4200 2    50   ~ 0
~WP~
Text Label 6650 3550 0    50   ~ 0
VDD_3V
Text Notes 2600 1950 0    50   ~ 0
TVS diode for ESD
Text Notes 6250 4600 0    50   ~ 0
Confirm no connect\noscillator IO
Text Label 10400 4200 0    50   ~ 0
SCLK
Text Label 10400 4300 0    50   ~ 0
SI
Text Notes 9550 1400 0    50   ~ 0
Added a Schottkey Diode
Text Label 1450 5100 0    50   ~ 0
3V
Text Label 5300 5100 0    50   ~ 0
VDD_3V
Text Label 1850 4350 0    50   ~ 0
5Vusb
Text Notes 2550 3900 0    50   ~ 0
TVS diode \nfor ESD\nprotection
Text Label 6500 2100 0    50   ~ 0
~RESET~
Wire Wire Line
	1650 1700 1850 1700
Wire Wire Line
	2850 2300 2850 2450
Wire Wire Line
	9200 1400 8550 1400
Wire Wire Line
	9800 2150 10050 2150
Wire Wire Line
	9800 2400 9800 2450
Wire Wire Line
	9800 2450 9900 2450
Wire Wire Line
	9900 2450 10050 2450
Wire Notes Line
	1050 3000 3550 3000
Wire Notes Line
	3550 3000 3550 900 
Wire Notes Line
	3550 900  1050 900 
Wire Notes Line
	1050 900  1050 3000
Wire Notes Line
	7850 3000 7850 900 
Wire Notes Line
	7850 900  3900 900 
Wire Notes Line
	8250 3000 10800 3000
Wire Wire Line
	9200 1600 9200 1400
Wire Notes Line
	10800 3000 10800 900 
Wire Notes Line
	10800 900  8250 900 
Wire Notes Line
	8250 900  8250 3000
Wire Notes Line
	3900 900  3900 3000
Wire Notes Line
	3900 3000 7850 3000
Wire Notes Line
	5850 6450 1050 6450
Wire Notes Line
	1050 6450 1050 3250
Wire Notes Line
	6150 3250 8150 3250
Wire Notes Line
	8150 3250 8150 5200
Wire Notes Line
	8150 5200 6150 5200
Wire Notes Line
	6150 5200 6150 3250
Wire Notes Line
	8450 3250 8450 5200
Wire Notes Line
	8450 5200 10800 5200
Wire Notes Line
	10800 5200 10800 3250
Wire Notes Line
	10800 3250 8450 3250
Wire Wire Line
	6950 3950 6800 3950
Wire Wire Line
	6800 3950 6400 3950
Wire Wire Line
	6500 4050 6400 4050
Wire Wire Line
	6500 4050 6950 4050
Wire Wire Line
	6500 3750 6500 3650
Wire Wire Line
	6500 3650 6650 3650
Wire Wire Line
	6650 3650 6650 3550
Wire Wire Line
	6650 3650 6800 3650
Wire Notes Line
	1050 3250 5850 3250
Wire Wire Line
	1600 5700 1600 5100
Wire Wire Line
	5300 5100 5150 5100
Wire Wire Line
	5150 5950 5150 6000
Wire Wire Line
	5150 5100 5150 5650
Wire Wire Line
	3600 4250 3550 4250
Wire Wire Line
	3550 4250 3550 4350
Wire Wire Line
	3550 4350 3600 4350
Wire Wire Line
	3450 4350 3450 4000
Wire Wire Line
	3450 4350 3550 4350
Wire Wire Line
	4200 4350 4250 4350
Wire Wire Line
	4250 4350 4250 4000
Wire Wire Line
	3450 3700 3900 3700
Wire Wire Line
	3900 3700 4250 3700
Wire Wire Line
	4250 4350 4350 4350
Wire Wire Line
	3900 3950 3900 3700
Wire Wire Line
	2050 5850 1750 5850
Wire Wire Line
	1750 5850 1750 6000
Wire Wire Line
	10200 1950 10150 1950
Wire Wire Line
	9850 1950 9800 1950
Wire Wire Line
	4700 5100 4750 5100
Wire Wire Line
	2850 5700 2900 5700
Wire Wire Line
	3400 4750 3950 4750
Wire Wire Line
	4350 4750 4700 4750
Wire Wire Line
	4700 4750 4700 5100
Wire Wire Line
	3400 4750 3400 5100
Wire Wire Line
	2850 6000 5150 6000
Wire Wire Line
	1600 5100 1450 5100
Wire Wire Line
	5150 4350 5150 5100
Wire Wire Line
	2900 4350 2900 5700
Wire Wire Line
	5050 5100 5150 5100
Wire Wire Line
	4650 4350 4750 4350
Wire Wire Line
	5050 4350 5150 4350
Wire Notes Line
	5850 3250 5850 6450
Wire Wire Line
	2850 5850 3600 5850
Wire Wire Line
	3200 5100 3400 5100
Wire Wire Line
	1600 5100 3200 5100
Wire Wire Line
	3800 5100 4700 5100
Wire Wire Line
	3600 5400 3600 5850
Wire Wire Line
	3200 5500 3850 5500
Wire Wire Line
	4250 5500 4700 5500
Wire Wire Line
	4050 5750 4050 5850
Wire Wire Line
	4050 5850 4000 5850
Wire Wire Line
	2900 4350 3450 4350
Wire Wire Line
	5150 6000 5200 6000
Wire Wire Line
	3600 5850 3650 5850
Wire Wire Line
	1600 5700 2050 5700
Wire Wire Line
	1600 6000 1750 6000
Wire Wire Line
	1750 2300 2200 2300
Wire Wire Line
	1850 4350 2350 4350
Connection ~ 1850 1700
Connection ~ 9900 2450
Connection ~ 9200 1400
Connection ~ 6800 3950
Connection ~ 6500 4050
Connection ~ 6650 3650
Connection ~ 5150 5100
Connection ~ 3550 4350
Connection ~ 3450 4350
Connection ~ 3900 3700
Connection ~ 4250 4350
Connection ~ 1750 6000
Connection ~ 1600 5100
Connection ~ 3600 5850
Connection ~ 3200 5100
Connection ~ 4700 5100
Connection ~ 3400 5100
Connection ~ 2900 4350
Connection ~ 5150 6000
Connection ~ 1600 5700
Connection ~ 1600 6000
NoConn ~ 8600 2250
NoConn ~ 5300 2300
NoConn ~ 6500 2300
NoConn ~ 6500 2000
NoConn ~ 6500 1900
NoConn ~ 6500 1800
NoConn ~ 6950 4350
NoConn ~ 6950 4250
NoConn ~ 7350 3750
NoConn ~ 5800 1150
NoConn ~ 5950 1150
NoConn ~ 6500 2200
NoConn ~ 5300 2200
$Comp
L ESD401DPYR:ESD401DPYR U4
U 1 1
P 2350 4050
F 0 "U4" V 2403 3921 60  0000 R CNN
F 1 "ESD401" V 2297 3921 60  0000 R CNN
F 2 "0my_footprints:ESD401DPYR" H 2350 3990 60  0001 C CNN
F 3 "http://www.ti.com/general/docs/suppproductinfo.tsp?distId=10&gotoUrl=http%3A%2F%2Fwww.ti.com%2Flit%2Fgpn%2Fesd401" V 2244 3921 60  0001 R CNN
F 4 "Texas Instruments" H 0   2050 50  0001 C CNN "MFR"
F 5 "ESD401DPYR" H 0   2050 50  0001 C CNN "MPN"
F 6 "296-47160-1-ND" H 0   2050 50  0001 C CNN "DPN"
F 7 "-" H 0   2050 50  0001 C CNN "LCSCPN"
F 8 "-" H 0   2050 50  0001 C CNN "SPR"
F 9 "-" H 0   2050 50  0001 C CNN "SPN"
F 10 "-" H 0   2050 50  0001 C CNN "SIM"
	1    2350 4050
	0    -1   -1   0   
$EndComp
Connection ~ 2350 4350
Wire Wire Line
	2350 4350 2900 4350
Wire Wire Line
	1850 1700 2200 1700
Wire Wire Line
	1750 2300 1750 2250
Connection ~ 2200 2300
Wire Wire Line
	2200 2300 2850 2300
Connection ~ 2200 1700
Wire Wire Line
	2200 1700 2850 1700
Text Notes 3950 2750 0    50   ~ 0
~CS~ - P0.17\nCLK - P0.19\nSI - P0.20\nSO - P0.21\n~WP~ - P0.22\n~RESET~ (SIO3 - pin7) - P0.23\nPinouts from development board schematic\n
Text Notes 8550 4950 0    50   ~ 0
NB: ~CS~ ~WP~ ~RESET~ use inverted logic
$EndSCHEMATC
